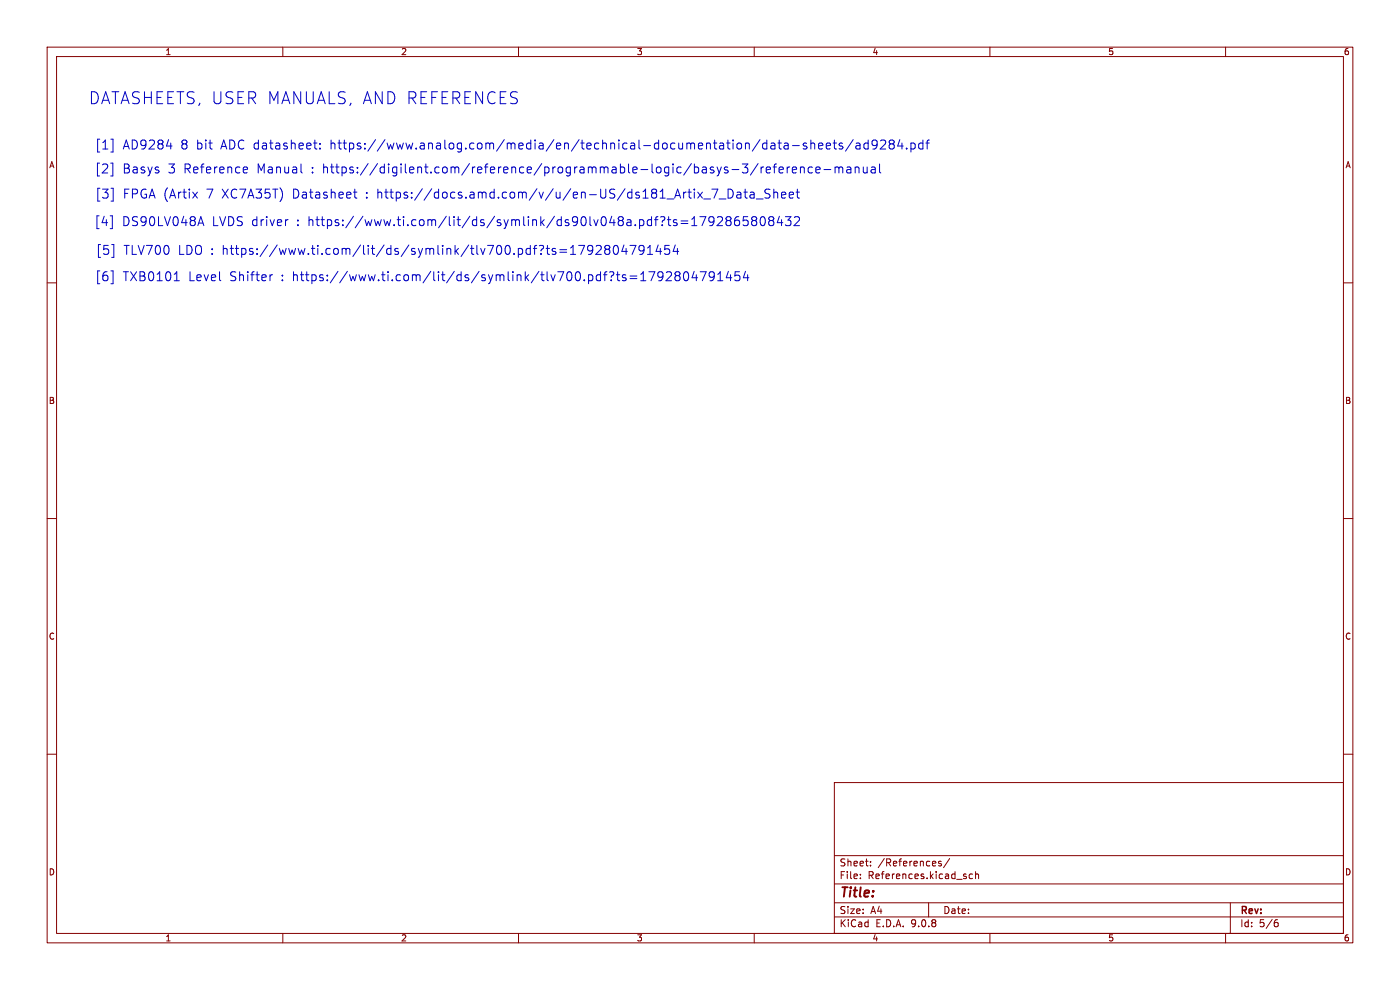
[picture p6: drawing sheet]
<svg xmlns="http://www.w3.org/2000/svg" width="297mm" height="210mm" viewBox="0 0 297 210" stroke-linecap="round" stroke-linejoin="round" font-family="sans-serif">
<g fill="none" stroke="#840000" stroke-width=".21">
<path d="M10 10h277v190h-277zM12 12h273v186h-273zM60 10v2M110 10v2M160 10v2M210 10v2M260 10v2M10 60h2M285 60h2M10 110h2M285 110h2M10 160h2"/>
<path d="M177 166h108v32h-108zM285 160h2M60 198v2M110 198v2M160 198v2M177 194.5h108M177 191.5h108M177 187.5h108M177 181.5h108M182.5 186.3v.1M182.5 185.5v.1M184.7 183.6v.1"/>
<path d="M184.7 182.8v.1M197 191.5v3M199.7 182.8l-.4-.1-.2 .2 .1 .2 .5 .2v.3h-.6M201.5 182.1l-1.3 2M206.3 185.5l-.4-.1-.3 .3 .1 .6h.6M207 185.5l.2-.1 .3 .1 .1 .9M207 184.9v1.5M210 198v2M260 198v2M261 191.5v6.5M270.6 195.7h.4l.2 .3-.1 .5-.5 .1M271 195.1l-.4 .1"/>
</g>
<g fill="none" stroke="#0000c2" stroke-width=".21">
<path d="M23.5 34.6h.4v2.7h-.4M23.5 29.5h.5v2.7h-.5M23.6 39.9h.4v2.8h-.4M35.3 31h1.2M51.9 35.4l.5 .1 .1 .4-.9 .2M52.4 36.6l-.5 .1M63.9 36.6l.2 .1M66.5 30.3h.7M66.9 31.5l.3 .1M67.9 31.4v.2M67.9 30.4v.2M160.8 34.7l-1.6 2.4"/>
<path d="M161.5 35.4v1.3M162 35.4l-.4 .1-.1 .3M162.6 36.1l.9-.2-.1-.4-.6-.1-.2 .3v.9h.8M164 35.4h.7M164.7 34.8l-.3 .1-.1 .2v1.6M165.3 36.1l.9-.2-.1-.4-.6-.1-.2 .3 .1 .9h.7M167 35.4v1.3M167.5 35.4l-.3 .1-.2 .3M168.1 36.1l.9-.2-.1-.4-.5-.1-.3 .3 .1 .9h.7M168.1 30.9h1.5M169.8 35.6l.3-.2 .4 .1 .1 1.2M169.8 35.4v1.3"/>
<path d="M171.1 30.4l-.4-.1-.3 .3 .1 .3 .6 .2v.4h-.7M172 30.5l.3-.2 .4 .1 .1 1.2M172 29.7v1.9M172.3 35.5l-.5-.1-.4 .4v.5l.2 .3h.7M173.1 36.1l.9-.2-.1-.4-.6-.1-.2 .3 .1 .9h.7M173.7 31l.9-.2-.1-.4-.6-.1-.2 .3v.9h.8M174.8 36h1.4M175.3 31l.9-.2-.1-.4-.5-.1-.3 .3 .1 .9h.7M176.7 30.3h.8M177 29.7v1.6l.1 .2 .4 .1M177.2 35.6l.5-.2 .3 .3M177.2 35.4v1.3"/>
<path d="M178 35.7l.2-.3 .5 .1 .1 1.2M178 35.7v1M178.7 30.4l-.4-.1-.3 .3 .1 .3 .6 .2v.4h-.7M179.7 35.5h.7l.1 1.2M180.5 35.9l-.6 .1a.37 .37 0 0 0-.3 .3 .37 .37 0 0 0 .3 .4l.6-.1M181 29.6l-1.6 2.5M181.4 35.6l.3-.2 .4 .1 .1 1.2M181.4 35.4v1.3M181.6 30.4h.8l.1 1.2M182.5 30.8l-.7 .1a.37 .37 0 0 0-.3 .3 .37 .37 0 0 0 .3 .4l.7-.1M183.1 35.4l.1 1.2 .5 .1 .3-.2M184 35.4v1.3"/>
<path d="M184.2 30.4l-.6-.1-.3 .4v.5l.2 .3h.7M184.2 29.7v1.9M184.9 35.5h.7l.1 1.2M185.7 35.9l-.7 .1a.37 .37 0 0 0-.2 .3 .37 .37 0 0 0 .2 .4l.7-.1M186.1 30.5l-.4 .4h-.3l-.4-.4v-.4l.2-.3 .5-.1 .3 .2a1.26 1.26 0 0 1-.5 1.7h-.3M186.6 34.8v1.6l.3 .3M186.8 29.9l.3-.2h.4l.3 .2 .1 .4-.1 .2-1.1 1.1h1.2M189 30.5l-.4 .4 .1 .5 .3 .2 .5-.1 .2-.3-.1-.5-.3-.2M189 30.5l-.4-.3 .4-.5 .5 .1 .2 .3-.4 .4M189 30.5h.3M190.9 29.6l-.5 1.4h1.2M191.3 30.3v1.3"/>
<path d="M192.3 31.4v.2M193.2 30.4l.6-.1 .4 .4v.5l-.2 .3h-.8M193.2 30.3v1.9M195.8 30.4l-.6-.1-.3 .4v.5l.2 .3h.7M195.8 29.7v1.9M196.4 30.3h.7M197.1 29.7l-.3 .1-.1 .2v1.6M23.4 45.8h.4v2.7h-.4M23.5 57.5h.5v2.7h-.5M23.7 51.9h.4v2.7h-.4M37 59.6h1M37.3 57.9l.2-.3v2"/>
<path d="M40.9 40.8l1 1.2M41.9 40.8l-1 1.2M42.2 47.3h.9M42.6 46l.6 1.9M57.8 58.3l-.3 .1-.2 .2M60.9 46.6h.2M75 40.8h.7M75.3 40.1v1.7l.1 .1 .3 .1M121 54h1.1M122.8 52.1h1.2l-.8 1.9M125.7 52.9l-.3 .3h-.4l-.3-.3v-.5l.1-.3h.6l.3 .1a1.26 1.26 0 0 1-.5 1.8h-.4M126.5 52.2l.2-.1h.5l.3 .1 .1 .4-.1 .3-1.1 1.1h1.2"/>
<path d="M128.7 52.9l-.4-.4 .4-.4h.5l.2 .3-.4 .5M128.7 52.9l-.4 .3 .1 .6 .3 .2 .5-.1 .2-.3-.1-.5-.3-.2M128.7 52.9h.3M130.3 52.2l.3-.1a1.03 1.03 0 0 1 .4 1.7l-.3 .2a1.03 1.03 0 0 1-.4-1.8zM132.4 52l-.5 1.3h1.2M132.8 52.7v1.3M133.6 52.1h1.3l-.8 1.9M135.9 59.6h1.1M136.6 52.9l-.3 .3h-.4l-.4-.3v-.5l.2-.3h.6l.2 .1a1.26 1.26 0 0 1-.4 1.8h-.4M137.4 52.6l.5-.5v1.9M137.4 54h1M137.6 57.6h1.3l-.8 2"/>
<path d="M139.6 52l-.4 1.3h1.2M140.1 52.7v1.3M140.6 58.5l-.3 .3h-.4l-.3-.3v-.5l.1-.3 .6-.1 .3 .2a1.26 1.26 0 0 1-.5 1.8h-.4M141.4 57.8l.2-.2h.5l.3 .2 .1 .4-.1 .3-1.1 1.1h1.2M142 52.1h-.9l-.1 .9 .3-.2 .6 .1 .2 .2-.1 .7-.3 .2h-.4l-.3-.2M143.3 52l-.5 1.3h1.2M143.5 58.5l-.3-.4 .3-.5 .6 .1 .2 .3-.4 .5M143.5 58.5l-.3 .3 .1 .6 .2 .2 .6-.1 .2-.3-.1-.6-.3-.1M143.5 58.5h.4M143.7 52.7v1.3M145.2 57.8l.3-.2a1.03 1.03 0 0 1 .4 1.8l-.3 .2a1.03 1.03 0 0 1-.4-1.8zM146.7 47.9h1.1"/>
<path d="M146.7 46.5l.6-.5v1.9M147.3 57.6l-.5 1.3h1.2M147.7 58.3v1.3M148.5 46h1.2l-.8 1.9M148.5 57.6h1.3l-.8 2M151 40.1h1.3l-.8 1.9M151.5 46.8l-.4 .3h-.4l-.3-.3v-.5l.2-.2 .5-.1 .3 .1a1.26 1.26 0 0 1-.5 1.8h-.3M151.5 58.5l-.3 .3h-.4l-.4-.3v-.5l.2-.3 .6-.1 .2 .2a1.26 1.26 0 0 1-.4 1.8h-.4M152.2 46.1l.3-.1h.4l.3 .1 .1 .4-.1 .3-1.1 1.1h1.2M152.3 59.6h1M152.3 58.2l.5-.6v2M152.6 42.2h1.4"/>
<path d="M154.4 46.8l-.4 .3 .1 .6 .3 .2 .5-.1 .2-.3-.1-.5-.3-.2M154.4 46.8l-.4-.4 .4-.4 .5 .1 .2 .2-.4 .5M154.4 46.8h.3M154.5 40.1a.96 .96 0 0 1 1.1 1 .96 .96 0 0 1-1.1 .9zM154.5 57.6l-.4 1.3h1.1M155 58.3v1.3M156.4 40.8h.7l.1 1.2M156.7 46a.75 .75 0 0 0-.9 .8v.7l.2 .3 .5 .1 .3-.2 .1-.6-.2-.3-.5-.1-.4 .4M156.9 57.6h-.9l-.1 1 .3-.2 .6 .1 .2 .2-.1 .7-.3 .2h-.4l-.3-.2M157.2 41.2l-.7 .1a.37 .37 0 0 0-.2 .4 .37 .37 0 0 0 .2 .3l.7-.1M157.8 40.8h.7M158.1 40.1v1.7l.1 .1 .3 .1"/>
<path d="M158.2 57.6l-.5 1.3h1.2M158.6 58.3v1.3M158.6 46h-.9l-.1 .9 .3-.2 .6 .1 .2 .3-.1 .6-.2 .2h-.5l-.3-.2M159.2 40.8h.7l.1 1.2M159.8 46.8l-.4-.4 .4-.4 .6 .1 .1 .2-.3 .5M159.8 46.8l-.4 .3 .1 .6 .3 .2 .6-.1 .1-.3-.1-.5-.2-.2M159.8 46.8h.4M160 41.2l-.6 .1a.37 .37 0 0 0-.3 .4 .37 .37 0 0 0 .3 .3l.6-.1M160.4 42.2h1.5M161.4 46.1l.3-.1a1.03 1.03 0 0 1 .5 1.7l-.3 .2a1.03 1.03 0 0 1-.5-1.8zM163.3 40.2l-.7-.1-.2 .2v.5l.8 .4 .1 .5-.3 .3-.7-.1M163.4 46.8l-.3 .3 .1 .6 .2 .2 .6-.1 .2-.3-.1-.5-.3-.2"/>
<path d="M163.4 46.8l-.3-.4 .3-.4 .6 .1 .2 .2-.4 .5M163.4 46.8h.4M164.2 40.1v1.9M164.2 40.9l.2-.1h.5l.1 1.2M165.3 45.9l-.4 1.3h1.2M165.8 41.4l.9-.2-.1-.4h-.5l-.3 .2 .1 .9h.7M165.8 46.6v1.3M166.6 46h1.2l-.6 .7 .5 .2v.8l-.3 .2h-.5l-.3-.2M167.4 41.4l.9-.2-.1-.4h-.5l-.3 .2 .1 .9h.7M168.5 46.1l.3-.1h.4l.3 .1 .1 .4-.1 .3-1.1 1.1h1.2M168.9 40.8h.7M169.2 40.1v1.7v.1l.4 .1"/>
</g>
<text font-size="3.5" fill="#0000c2" x="18.8" y="22.3">DATASHEETS, USER MANUALS, AND REFERENCES</text>
<text font-size="2.8" fill="#840000" x="178" y="190.9">Title:</text>
<g font-size="2.7" fill="#0000c2">
<text x="20.1" y="31.9">[1]</text>
<text x="26" y="31.9">AD9284</text>
<text x="38.3" y="31.9">8</text>
<text x="41.7" y="31.9">bit</text>
<text x="46.9" y="31.9">ADC datasheet:</text>
<text x="70.2" y="31.9">https://www.analog.com/media/en/technical-documentation/data-sheets/ad9284.pdf</text>
<text x="20.1" y="37">[2]</text>
<text x="26" y="37">Basys</text>
<text x="35.7" y="37">3</text>
<text x="39" y="37">Reference</text>
<text x="54.6" y="37">Manual</text>
<text x="66.2" y="37">: https://digilent.com/reference/programmable-logic/basys-3/reference-manual</text>
<text x="20.2" y="42.3">[3]</text>
<text x="26" y="42.3">FPGA (Artix</text>
<text x="43.8" y="42.3">7</text>
<text x="47.1" y="42.3">XC7A35T)</text>
<text x="62.2" y="42.3">Datasheet</text>
<text x="77.8" y="42.3">: https://docs.amd.com/v/u/en-US/ds181_Artix_7_Data_Sheet</text>
<text x="20" y="48.2">[4]</text>
<text x="25.9" y="48.2">DS90LV048A</text>
<text x="45" y="48.2">LVDS driver</text>
<text x="63" y="48.2">: https://www.ti.com/lit/ds/symlink/ds90lv048a.pdf?ts=1792865808432</text>
<text x="20.1" y="59.9">[6]</text>
<text x="20.3" y="54.3">[5]</text>
<text x="26" y="59.9">TXB0101</text>
<text x="26.2" y="54.3">TLV700</text>
<text x="37.8" y="54.3">LDO : https://www.ti.com/lit/ds/symlink/tlv700.pdf?ts=1792804791454</text>
<text x="40" y="59.9">Level</text>
<text x="48.8" y="59.9">Shifter</text>
<text x="59.7" y="59.9">: https://www.ti.com/lit/ds/symlink/tlv700.pdf?ts=1792804791454</text>
</g>
<g font-size="2.1" fill="#840000">
<text x="178" y="184">Sheet:</text>
<text x="186.2" y="184">/References/</text>
<text x="178" y="186.7">File:</text>
<text x="184.1" y="186.7">References.kicad_sch</text>
<text x="178" y="196.9">KiCad</text>
<text x="178" y="194.1">Size:</text>
<text x="184.7" y="194.1">A4</text>
<text x="185.7" y="196.9">E.D.A.</text>
<text x="193.3" y="196.9">9.0.8</text>
<text x="200" y="194.1">Date:</text>
<text x="263" y="194.3">Rev:</text>
<text x="263" y="196.9">Id:</text>
<text x="267.1" y="196.9">5/6</text>
</g>
<g font-size="1.8" fill="#840000">
<text x="35" y="11.9">1</text>
<text x="85" y="11.9">2</text>
<text x="135" y="11.9">3</text>
<text x="185" y="11.9">4</text>
<text x="235" y="11.9">5</text>
<text x="285" y="11.9">6</text>
<text x="10.3" y="35.9">A</text>
<text x="285.3" y="35.9">A</text>
<text x="10.3" y="85.9">B</text>
<text x="285.3" y="85.9">B</text>
<text x="10.3" y="135.9">C</text>
<text x="285.3" y="135.9">C</text>
<text x="10.3" y="185.9">D</text>
<text x="285.3" y="185.9">D</text>
<text x="35" y="199.9">1</text>
<text x="85" y="199.9">2</text>
<text x="135" y="199.9">3</text>
<text x="185" y="199.9">4</text>
<text x="235" y="199.9">5</text>
<text x="285" y="199.9">6</text>
</g>
</svg>
